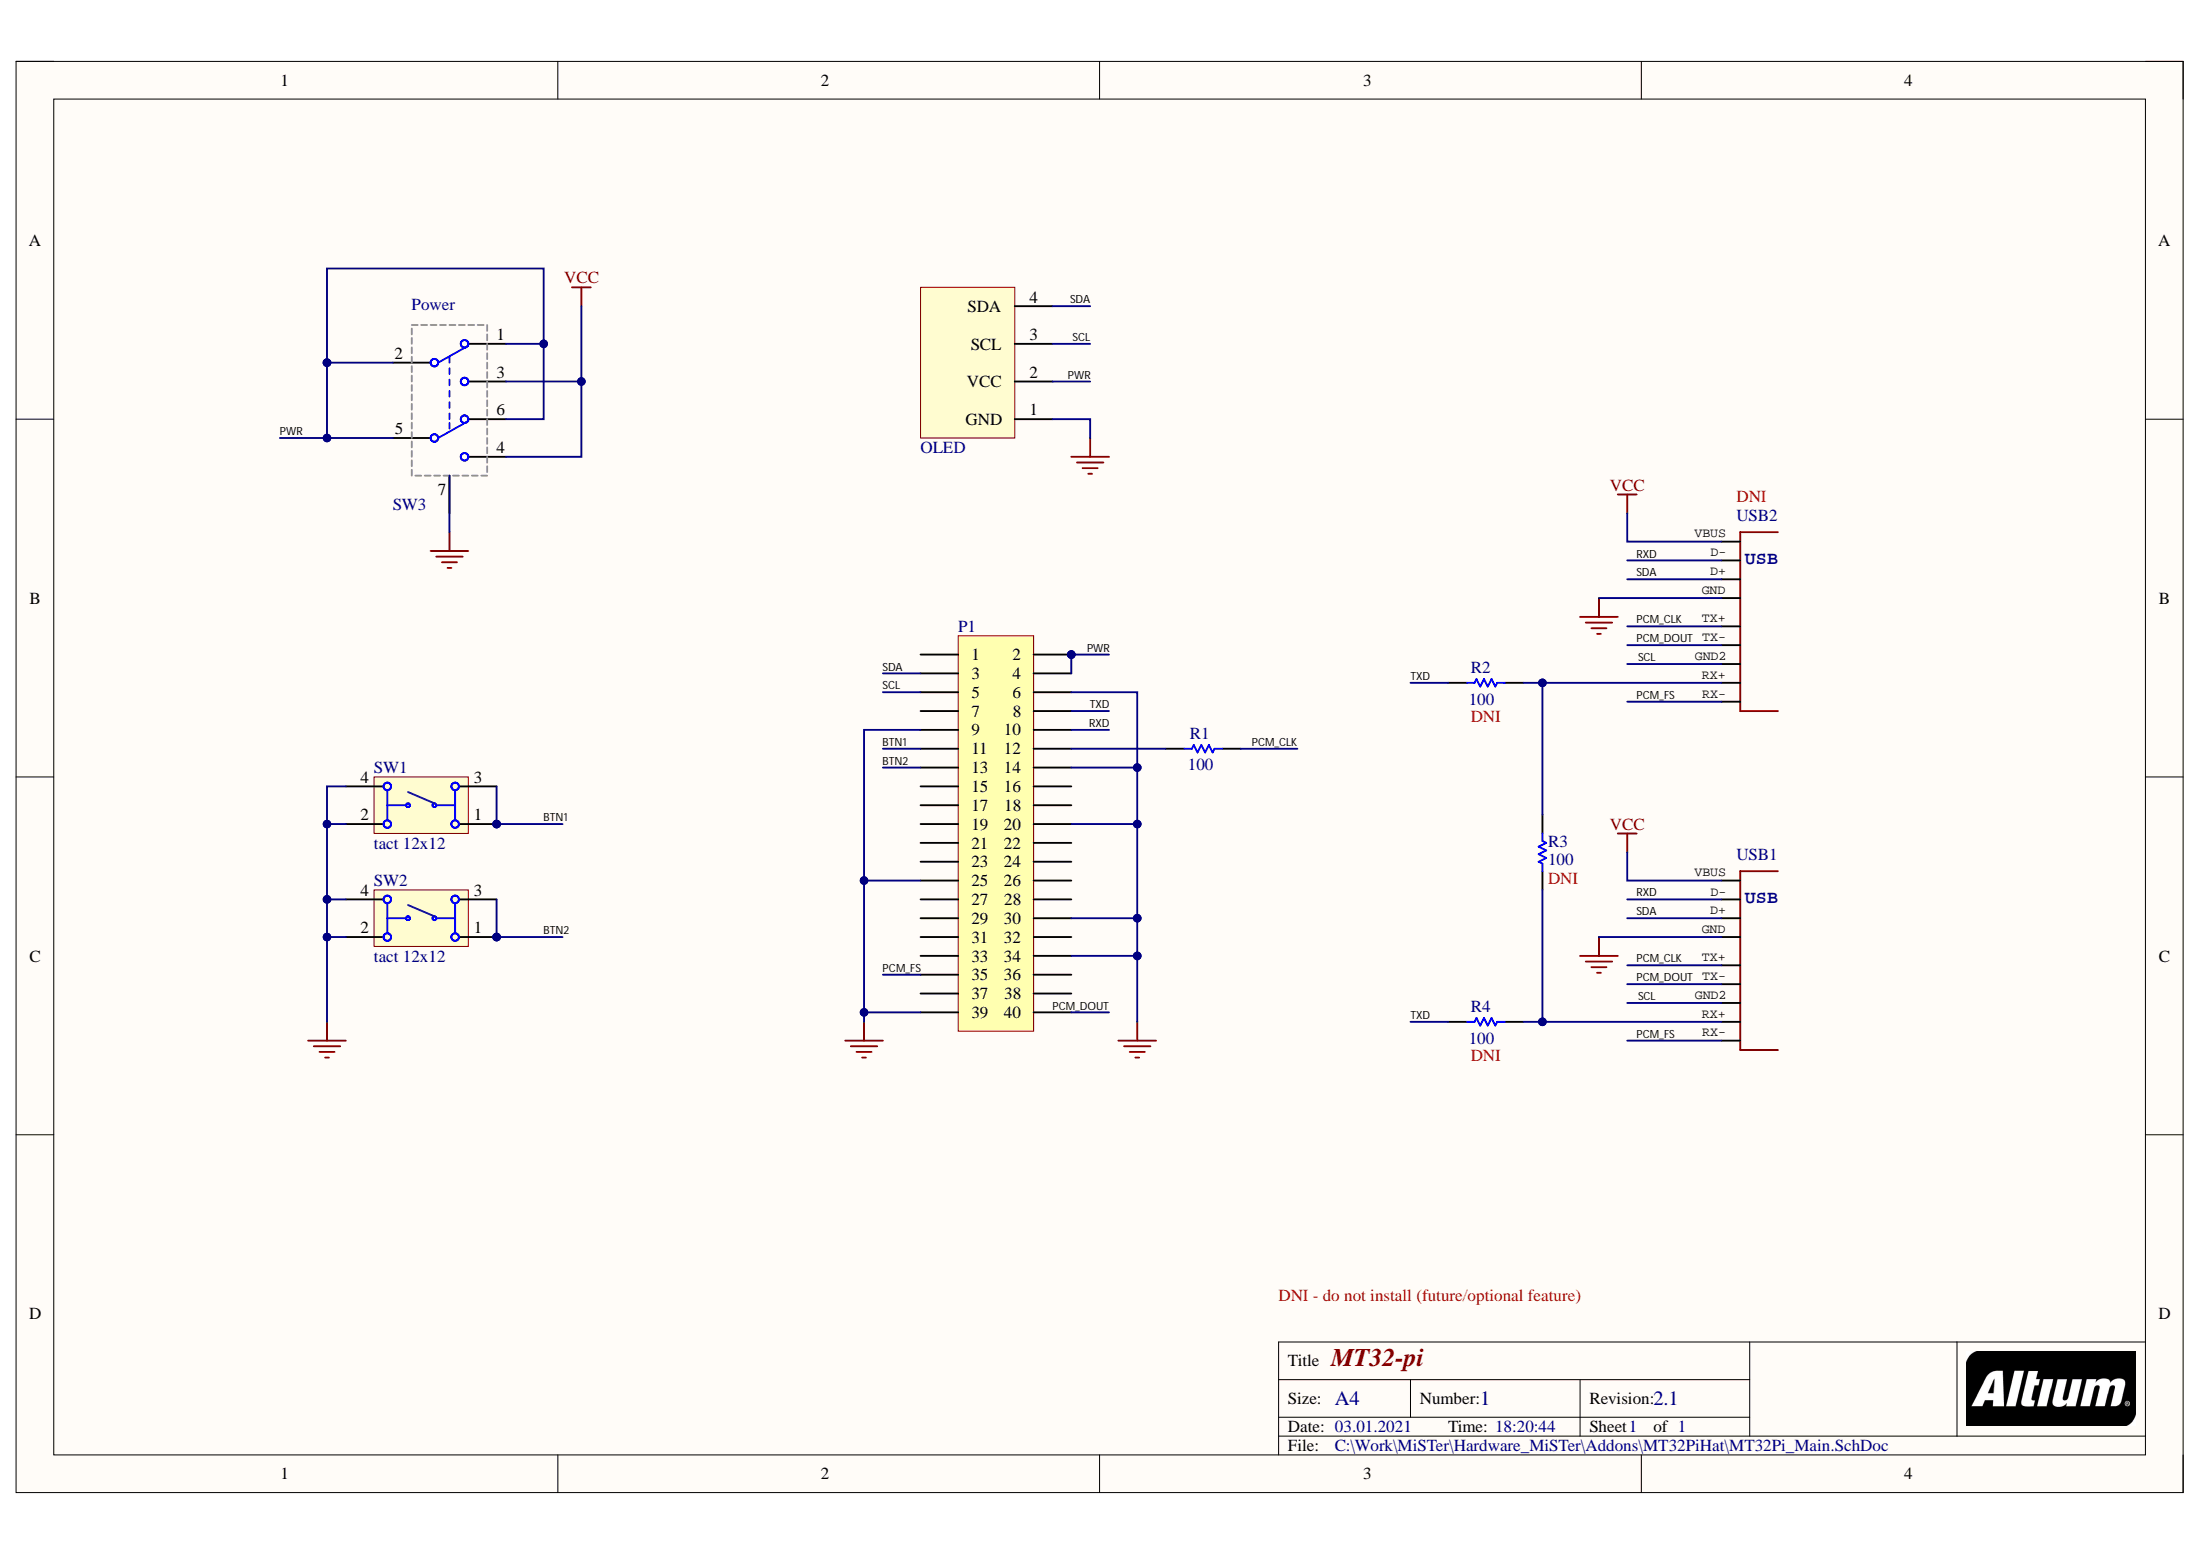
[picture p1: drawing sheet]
# Altium project MT32Pi_Main.PrjPcb
1 sheet, 11 parts. Net scope: global (net labels, ports and power ports of the same name join across sheets).
Board file: MT32Pi_Main.PcbDoc

## Sheet MT32Pi_Main.SchDoc: MT32-pi
size A4; DocumentNumber: 1; Revision: 2.1; SheetNumber: 1; SheetTotal: 1

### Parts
OLED  OLED  [OLED_128x64]  (value not drawn)
P1  Header 20X2  [HDR20x2]  (value not drawn)
R1  100  [R0805]
R2  100  [R0805 - DNI]
R3  100  [R0805 - DNI]
R4  100  [R0805 - DNI]
SW1  tact 12x12  [tact 12x12]
SW2  tact 12x12  [tact 12x12]
SW3  Power  [SW DPDT]
USB1  USBA30-PTH  [USB3-A-F-PTH]  (value not drawn)
USB2  USBA30-PTH  [USB3-A-F-PTH]  (value not drawn)

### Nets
GND: OLED.1(GND) P1.6 P1.9 P1.14 P1.20 P1.25 P1.30 P1.34 P1.39 SW1.2 SW1.4 SW2.2 SW2.4 SW3.7 USB1.GND USB2.GND
VCC: SW3.3(NO1) SW3.4(NO2) USB1.VBUS USB2.VBUS
BTN1: P1.11 SW1.1 SW1.3
BTN2: P1.13 SW2.1 SW2.3
PCM_CLK: R1.1 USB1.TX+ USB2.TX+
PCM_DOUT: P1.40 USB1.TX- USB2.TX-
PCM_FS: P1.35 USB1.RX- USB2.RX-
PWR: OLED.2(VCC) P1.2 P1.4 SW3.1(NC1) SW3.2(COMMON1) SW3.5(COMMON2) SW3.6(NC2)
RXD: P1.10 USB1.D- USB2.D-
SCL: OLED.3(SCL) P1.5 USB1.GND2 USB2.GND2
SDA: OLED.4(SDA) P1.3 USB1.D+ USB2.D+
TXD: P1.8 R2.1 R4.1
NetP1_12: P1.12 R1.2
NetR2_2: R2.2 R3.2 USB2.RX+
NetR3_1: R3.1 R4.2 USB1.RX+

Not connected (* = marked no-connect by the designer): P1 1 7 15 16 17 18 19 21 22 23 24 26 27 28 29 31 32 33 36 37 38

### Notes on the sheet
- (near USB2) DNI
- (near R2) DNI
- (near R3) DNI
- (near R4) DNI
- DNI - do not install (future/optional feature)
